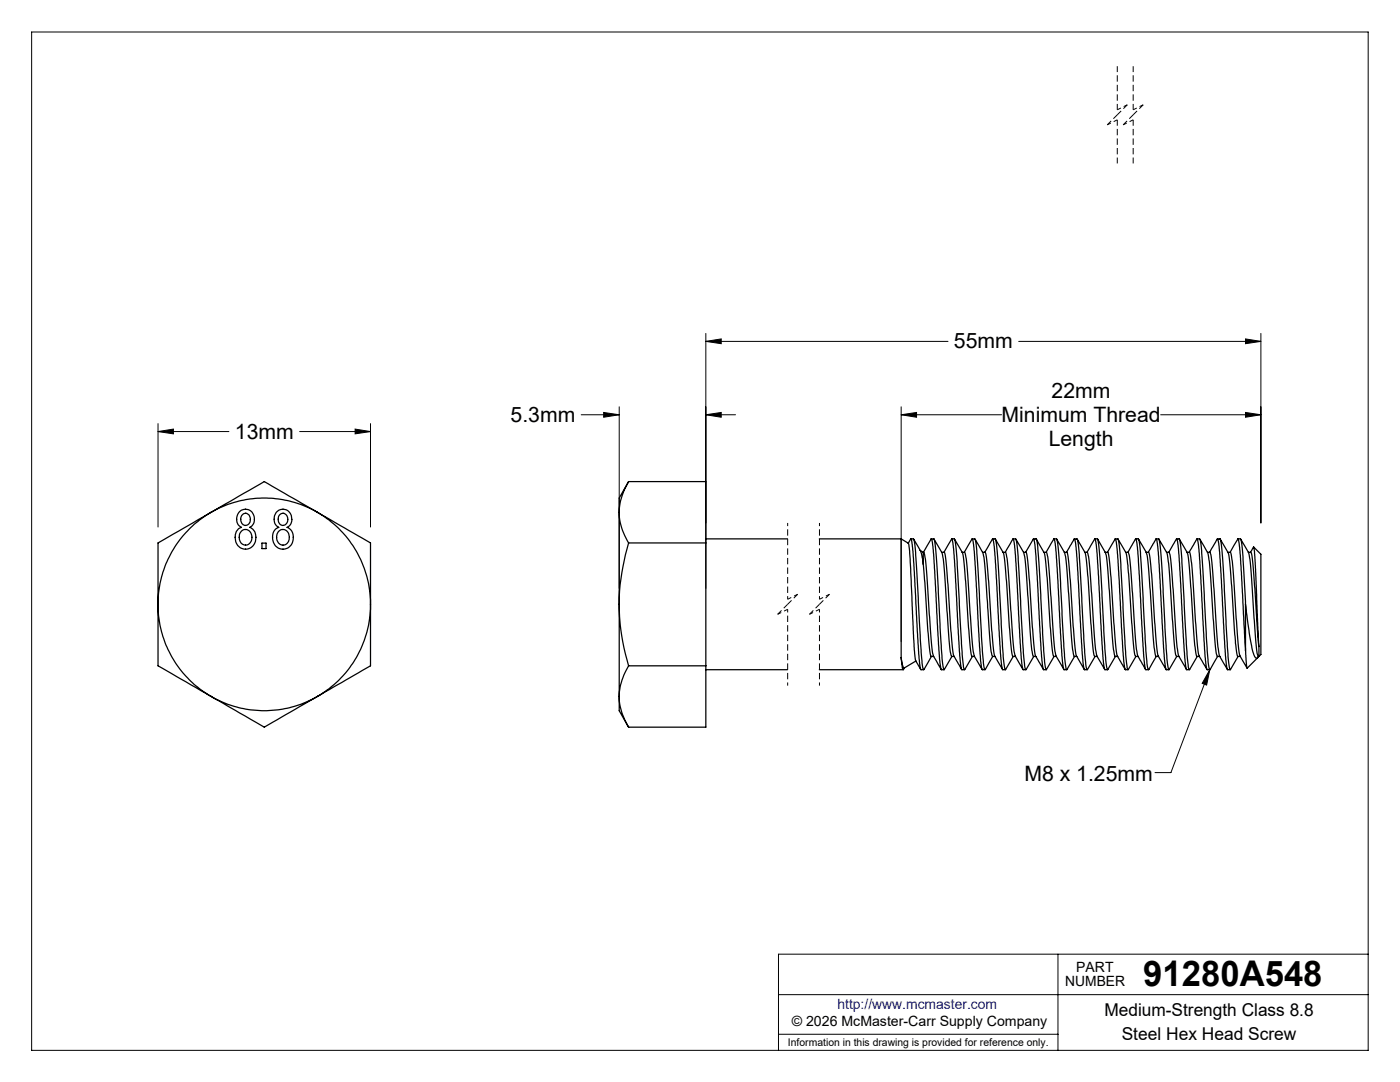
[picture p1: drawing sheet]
<svg xmlns="http://www.w3.org/2000/svg" width="279mm" height="216mm" viewBox="0 0 279 216" stroke-linecap="round" stroke-linejoin="round" font-family="sans-serif">
<g fill="none" stroke="#000" stroke-width=".2">
<path d="M6.3 6.4h266.7v203.2h-266.7zM140.9 68.1l3-.5v1zM140.9 66.5v50.9M140.9 68.1h48.3M203.3 68.1h48.3M248.6 67.6l3 .5-3 .5zM251.6 66.5v37.9M31.5 86.1l3.1-.5v1zM31.5 84.5v20.7M31.5 86.1h14.2M59.8 86.1h14.1M70.9 85.6l3 .5-3 .5z"/>
<path d="M73.9 84.5v20.7M116 82.8h7.6M120.5 82.3l3.1 .5-3.1 .5zM123.6 81.2v36.2M140.9 82.8l3-.5v1zM140.9 82.8h5.9M179.8 82.8l3.1-.5v1zM179.8 82.8h20.1M179.8 81.2v46.8M231.6 82.8h20M248.6 82.3l3 .5-3 .5zM241.4 133.6l-.6 3.1-.9-.4z"/>
<path d="M241.4 133.6l-7.7 20.6h-3.2M155.4 198.5h117.6M211.1 190.4v19.2M273 190.4h-117.6v19.2M155.4 206.4h55.7"/>
</g>
<g fill="none" stroke="#000" stroke-width=".25">
<path d="M125.4 96.1l-.4 .9a11.6 11.6 0 0 0-1.4 5.2M125.4 96.1l-1.8 3.3v2.8M125.4 96.1h15.5v49h-15.5M42.1 102.2a21.1 21.1 0 0 0-10.6 18.4M42.1 102.2a21.2 21.2 0 0 1 21.3 0M42.1 102.2l10.6-6.1 10.7 6.1M42.1 102.2l-10.6 6.1v12.3M47.8 102.1a1.82 1.82 0 0 1 2.2-.2 1.82 1.82 0 0 1 .7 2.2 1.67 1.67 0 0 1-.9 1.1 2.25 2.25 0 0 1 1.2 2.9 2.25 2.25 0 0 1-2.8 1.3 2.5 2.5 0 0 1-.4-4l.4-.2a1.99 1.99 0 0 1-.4-3.1zM48.2 106a1.33 1.33 0 0 1 1.6-.1 1.33 1.33 0 0 1 .5 1.5 1.28 1.28 0 0 1-1.4 1.4 1.28 1.28 0 0 1-1.2-1.6l.1-.6zM48.3 102.8a.99 .99 0 0 1 1.3-.2 .99 .99 0 0 1 .4 1.2 .97 .97 0 0 1-1.1 1 .97 .97 0 0 1-.9-1.2zM52.3 108.4h.8v1.1h-.8zM55.1 102.3a1.77 1.77 0 0 1 2.1-.5 1.77 1.77 0 0 1 1 1.8 1.64 1.64 0 0 1-.9 1.6 2.38 2.38 0 0 1 .2 4.1 2.17 2.17 0 0 1-2.4-.2 2.17 2.17 0 0 1-.7-2.4 1.72 1.72 0 0 1 1.2-1.5 2.04 2.04 0 0 1-.5-2.9z"/>
<path d="M55.5 106.1a1.28 1.28 0 0 1 1.6-.3 1.28 1.28 0 0 1 .6 1.4 1.25 1.25 0 0 1-.7 1.4 1.25 1.25 0 0 1-1.5-.4 1.96 1.96 0 0 1 0-2.1zM55.8 102.8a1.04 1.04 0 0 1 1.3-.1 1.04 1.04 0 0 1 .3 1.3 .96 .96 0 0 1-1.2 .8 .96 .96 0 0 1-.7-1.2zM63.4 102.2a21.1 21.1 0 0 1 10.5 18.4M63.4 102.2l10.5 6.1v12.3M123.6 102.2a11.9 11.9 0 0 0 1.8 6.1M123.6 102.2v18.4M125.4 108.3a44.1 44.1 0 0 0-1.8 12.3M125.4 108.3h15.5M140.9 107.5h16.3M163.5 107.5h16.3M179.8 107.5l1.5 .9 .1 .4 1.2 21.9a3.4 3.4 0 0 0 .8 2.3l.4 .6M179.8 107.5v23.7"/>
<path d="M181.3 108.4l.5-.9 .3 1.2 .2 2.8 1.2 20.9 .3 1.2h.5M181.8 107.5h.5a11.6 11.6 0 0 1 .5 4.2l1 18a10 10 0 0 0 .6 3.9l1.5-2.6M182.4 107.6l1.3 2.4 .6 2.6M183.6 109.8l.7 .4M184.3 112.6l1 14.3a13.1 13.1 0 0 0 .5 4.1h.5M184.3 110.2v2.4M184.3 110.2h.1M184.3 110.2l1.6-2.6 .5 3.6 1.1 20.3 .3 2.1h.6M184.3 110.2a14.1 14.1 0 0 1 .7 4.9l1.1 15 .2 .9 1.6 2.6M185.8 107.5l.6 .1 .4 2.3 1.1 20.2a9.9 9.9 0 0 0 .5 3.5l1.6-2.6M186.4 107.6l1.6 2.7 .2 1.2 1.1 14.8a14.9 14.9 0 0 0 .6 4.7h.5M187.9 110.2h.5"/>
<path d="M188.4 110.2l1.5-2.7 .3 .9 .3 3.5 1.1 20 .3 1.6 .6 .1M188.4 110.2a20.9 20.9 0 0 1 .7 5.9l.8 10.7a10.7 10.7 0 0 0 .7 4.5l1.3 2.3M189.9 107.5h.6v.2l.4 2.2 1.1 20.2a9.9 9.9 0 0 0 .5 3.5l1.6-2.6M190.5 107.6l1.6 2.6 .1 .7 .5 5.2 .7 10.7a12.3 12.3 0 0 0 .6 4.2h.5M192 110.2a.45 .45 0 0 1 .5 0 .45 .45 0 0 1 .2 .5l.3 2.9 1.2 16.5 .3 .9 1.5 2.6M192.4 110.2l1.6-2.7 .2 .7 .3 2.4 1.2 21.2 .3 1.7 .6 .1M194 107.5h.5a11.6 11.6 0 0 1 .6 4.2l.9 18a12.7 12.7 0 0 0 .6 3.9l1.5-2.6M194.6 107.6l1.5 2.6a66.1 66.1 0 0 1 1 11l.3 5a16.3 16.3 0 0 0 .7 4.8h.5M196.1 110.2h.2a.5 .5 0 0 1 .5 .7l1.5 19.2 .2 .7 1.6 2.8M196.5 110.2l1.7-2.6 .4 3.6 1 18.9 .3 2.7 .2 .8M198.1 107.5l.6 .1 .3 2.3 1.2 20.2a9.9 9.9 0 0 0 .5 3.5l1.5-2.6M198.6 107.6l1.6 2.7 .2 .6 .5 5.1 .7 11.1a10.2 10.2 0 0 0 .6 3.9h.5"/>
<path d="M200.2 110.2a.52 .52 0 0 1 .6 .1 .52 .52 0 0 1 .1 .6l.4 3.5 .7 11.8a19.2 19.2 0 0 0 .6 4.8l1.6 2.6M200.6 110.2l1.6-2.7 .2 .9 .3 2.5 1.1 20.4 .3 2.2 .6 .1M202.2 107.5h.5a12.9 12.9 0 0 1 .5 4.6l.9 15.9 .4 5a.46 .46 0 0 0 .3 .6l1.5-2.6M202.7 107.6l1.6 2.6 .2 .9 1.1 15.5a12.3 12.3 0 0 0 .7 4.4h.4M204.3 110.2h.2a.45 .45 0 0 1 .4 .2 .45 .45 0 0 1 .1 .4l.5 5.1 .8 12.5 .4 2.6M204.7 110.2l1.6-2.7 .3 1.2 .2 2.4 1.1 20.6 .3 1.8 .1 .1h.5M206.3 107.5h.5a11.6 11.6 0 0 1 .5 4.2l1 18.4a9.9 9.9 0 0 0 .5 3.5l1.6-2.6M206.8 107.6l1.6 2.7 .2 .8 .4 4.2 .8 11.7a11.6 11.6 0 0 0 .5 4M208.3 110.2a.51 .51 0 0 1 .6 .1 .51 .51 0 0 1 .1 .5l.4 3.5 .9 13.6 .5 3.1M208.8 110.2l1.5-2.7 .2 .6 .3 2.2 1.2 21.6 .3 1.7h.6M210.3 107.5l.6 .1 .3 2.3 1.2 20.2a9.9 9.9 0 0 0 .5 3.5l1.6-2.6M210.9 107.6l1.5 2.6 .3 .8 1.1 15.5a13.6 13.6 0 0 0 .6 4.5"/>
<path d="M212.4 110.2a.5 .5 0 0 1 .6 .1 .5 .5 0 0 1 .1 .5l.5 5 .8 12.1 .5 3.1M212.9 110.2l1.5-2.7 .3 .9 .2 3.1 1.2 20.9 .3 1.2h.6M214.4 107.5h.5a12.9 12.9 0 0 1 .6 4.6l1 17.6a10 10 0 0 0 .5 3.9l1.5-2.6M215 107.6l1.5 2.6 .2 .8 .4 4.2 .8 11.3a13.6 13.6 0 0 0 .6 4.5M216.5 110.2h.5M216.9 110.2l1.6-2.6 .5 3 1.1 20.8 .4 2.2h.6M217 110.2a14.8 14.8 0 0 1 .6 5l1.1 14.4 .2 1.4 1.6 2.6M218.5 107.5h.5l.1 .2 .3 2.2 1.2 20.2a9.9 9.9 0 0 0 .5 3.5M219.1 107.6l1.5 2.6 .2 .8 1.1 15.4a14.2 14.2 0 0 0 .7 4.6h.5M220.6 110.2a.48 .48 0 0 1 .5 0 .48 .48 0 0 1 .2 .6l.4 4.3 .8 11.8a10.9 10.9 0 0 0 .7 4.4l1.4 2.3M221 110.2l1.6-2.7 .3 1.4 .2 2.9 1.2 20.1 .3 1.7h.5M222.6 107.5l.5 .1 .4 2.3 1.1 20.2a9.9 9.9 0 0 0 .5 3.5l1.6-2.6"/>
<path d="M223.1 107.6l1.6 2.6 .2 .7 .3 3.7 .8 11.8a14.9 14.9 0 0 0 .7 4.6h.4M224.6 110.2h.5M225.1 110.2a9.3 9.3 0 0 1 .6 3.9l.9 12.7a13.8 13.8 0 0 0 .6 4.4l1.4 2.4M225.1 110.2l1.6-2.7 .2 .9 .3 3.1 1.1 20.2 .3 1.8 .6 .1M226.7 107.5h.5a11.6 11.6 0 0 1 .5 4.2l1 18a10.7 10.7 0 0 0 .5 3.9l1.6-2.6M227.2 107.6l1.6 2.6 .2 1 1.5 18.9a.66 .66 0 0 0 .7 .9M228.7 110.2a.45 .45 0 0 1 .6 0 .45 .45 0 0 1 .1 .5l.4 3.8 .6 9.6 .6 6.2 .2 .7 1.5 2.6M229.2 110.2l1.5-2.7 .2 .3 .3 2.5 1 18.8 .2 3 .4 1.5M230.7 107.5l.6 .1 .3 2.3 1.2 20.2a9.9 9.9 0 0 0 .5 3.5l1.5-2.6M231.3 107.6l1.5 2.6 .2 .7 .4 3.6 .8 11.8a16.3 16.3 0 0 0 .6 4.7h.5M232.8 110.2a.57 .57 0 0 1 .7 .7l1.4 18.3 .3 1.6 1.6 2.8M233.3 110.2l1.5-2.7 .2 .6 .3 2.7 1.2 21.2 .3 1.6h.5"/>
<path d="M234.8 107.5l.5 .1a30.9 30.9 0 0 1 .7 6.8l.9 15.7a9.9 9.9 0 0 0 .5 3.5l1.5-2.6M235.4 107.6l1.5 2.6 .2 .7 .6 6.7 .6 9.5a10.9 10.9 0 0 0 .6 3.9h.5M236.9 110.2h.4a28.6 28.6 0 0 1 .9 7.4l.7 10.4 .4 3M237.3 110.2l1.6-2.7 .3 1.2 .3 3.4 1 18.9 .3 2.4 .1 .2h.5M238.9 107.5h.5a11.6 11.6 0 0 1 .5 4.2l1 18a12.7 12.7 0 0 0 .5 3.9l1.6-2.6M239.5 107.6l1.5 2.7 .3 1.7 1.1 14.6a14.4 14.4 0 0 0 .6 4.4M241 110.2a.53 .53 0 0 1 .6 .1 .53 .53 0 0 1 .1 .6l1.3 17.5 .4 2.6M241.4 110.2l1.6-2.7 .4 2.7 1.2 21.3 .3 2.1h.6M243 107.5l.6 .1 .3 2.3 1.1 20.2a9.9 9.9 0 0 0 .5 3.5l1.6-2.6M243.5 107.6l1.6 2.6 .2 .9 1.2 15.9a11.6 11.6 0 0 0 .6 4M245 110.2h.5M245.5 110.2l1.6-2.7 .2 .9 .2 2.5 1.1 18.9"/>
<path d="M245.5 110.2l.3 .9 .3 2.3 1.2 16.8 .2 .8 1.4 2.3M247.1 107.5h.4a12.9 12.9 0 0 1 .6 4.6l.5 8.5M247.6 107.6l1.6 2.6 .2 1.4 1.1 14.9a13 13 0 0 0 .6 4.5M249.1 110.2a.52 .52 0 0 1 .6 .1 .52 .52 0 0 1 .1 .5l1.4 18.2M249.6 110.2l.6-1.1 .3 3.2 .7 16.7M250.2 109.1l1.4 1.5v20l-.4 .4M31.5 120.6a21.1 21.1 0 0 0 10.6 18.4M31.5 120.6v12.3l10.6 6.1M42.1 139a21.2 21.2 0 0 0 21.3 0M42.1 139l10.6 6.1 10.7-6.1M73.9 120.6a21.1 21.1 0 0 1-10.5 18.4M73.9 120.6v12.3l-10.5 6.1"/>
<path d="M123.6 139a11.9 11.9 0 0 0 1.8 6.1M123.6 120.6a41.9 41.9 0 0 0 1.8 12.3M123.6 120.6v18.4M123.6 139v2.8l1.8 3.3M125.4 132.9a12.3 12.3 0 0 0-1.8 6.1M125.4 132.9h15.5M140.9 133.6h16.3M163.5 133.6h16.8M179.8 131.2l.3 1.8a.43 .43 0 0 0 .2 .6l.2-.4M179.8 131.2l.3 1.6 .3 .5 2.4-1.4M200.1 133.6h.6M206.7 131l1.5 2.6"/>
<path d="M210.3 131h.5M210.8 131l1.5 2.6M214.4 131h.5M214.9 131l1.5 2.6M218.5 131h.5M222.6 131l-1.5 2.6M232.8 133.6h.5M239.3 131l1.6 2.6M243 131h.5M243.4 131l1.6 2.6M247.1 131h.4M248.6 120.6v9.2"/>
<path d="M248.6 120.6l.7 5.7a13.8 13.8 0 0 0 1.2 4.9 .4 .4 0 0 0 .7-.2M248.6 129.8l.3 3.5 2.1-2.1M251.1 131h.1M251.2 129v2"/>
</g>
<path d="M157.2 104.3v15.3M163.5 104.3v15.3M157.2 121.6v15.2M163.5 121.6v15.2" fill="none" stroke="#000" stroke-width=".2" stroke-dasharray="1.3 .6" stroke-dashoffset=".6" stroke-linecap="butt"/>
<path d="M221 24.9l2-1M223 21.9l2-1M224.2 24.9l2-1M226.2 21.9l2-1M157.2 119.6l2-1M163.5 119.6l2-1M155.2 122.6l2-1M161.5 122.6l2-1" fill="none" stroke="#000" stroke-width=".2" stroke-dasharray="1.3 .6" stroke-dashoffset=".5" stroke-linecap="butt"/>
<path d="M223 22.9l-2 2M225 20.9l-2 2M226.2 22.9l-2 2M228.2 20.9l-2 2M159.2 118.6l-2 2M165.5 118.6l-2 2M157.2 120.6l-2 2M163.5 120.6l-2 2" fill="none" stroke="#000" stroke-width=".2" stroke-dasharray="1.3 .6" stroke-dashoffset=".2" stroke-linecap="butt"/>
<path d="M223 13.2v8.7M226.2 13.2v8.7M223 23.9v8.7M226.2 23.9v8.7" fill="none" stroke="#000" stroke-width=".2" stroke-dasharray="1.3 .6" stroke-dashoffset=".1" stroke-linecap="butt"/>
<path d="M31.5 86.1l3.1-.5v1zM70.9 85.6l3 .5-3 .5zM140.9 82.8l3-.5v1zM120.5 82.3l3.1 .5-3.1 .5zM140.9 68.1l3-.5v1zM248.6 67.6l3 .5-3 .5zM179.8 82.8l3.1-.5v1zM248.6 82.3l3 .5-3 .5zM241.4 133.6l-.6 3.1-.9-.4z" fill="#000"/>
<text font-size="7.1" x="228.2" y="196.8">91280A548</text>
<g font-size="4.2">
<text x="190.4" y="69.5">55mm</text>
<text x="209.9" y="79.4">22mm</text>
<text x="46.9" y="87.5">13mm</text>
<text x="101.9" y="84.2">5.3mm</text>
<text x="199.9" y="84.2">Minimum Thread</text>
<text x="209.3" y="88.9">Length</text>
<text x="204.4" y="155.7">M8 x 1.25mm</text>
</g>
<g font-size="3.5">
<text x="220.4" y="202.8">Medium-Strength Class 8.8</text>
<text x="223.9" y="207.5">Steel Hex Head Screw</text>
</g>
<g font-size="2.8">
<text x="212.6" y="196.8">NUMBER</text>
<text x="214.8" y="194">PART</text>
<text x="158" y="204.8">© 2026 McMaster-Carr Supply Company</text>
</g>
<text font-size="2.8" fill="#00f" x="167.1" y="201.4">http://www.mcmaster.com</text>
<text font-size="2.1" x="157.3" y="208.6">Information in this drawing is provided for reference only.</text>
</svg>
